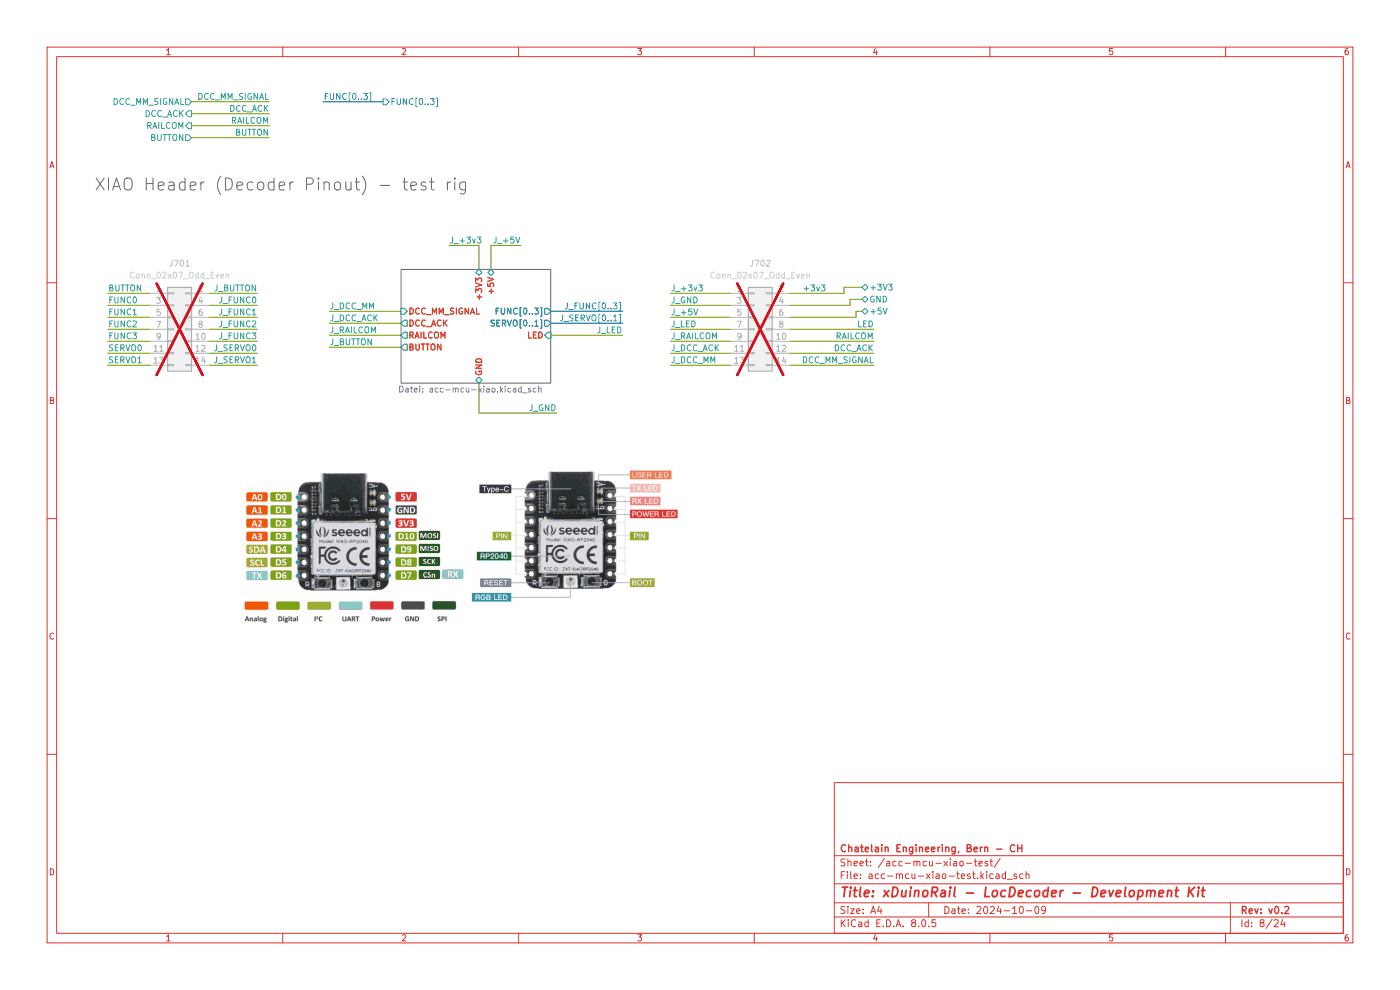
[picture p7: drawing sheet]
(kicad_sch
 (version 20231120)
 (generator "eeschema")
 (generator_version "8.0")
 (paper "A4")
 (title_block
  (title "xDuinoRail - LocDecoder - Development Kit")
  (date "2024-10-09")
  (rev "v0.2")
  (company "Chatelain Engineering, Bern - CH"))
 (lib_symbols
  (symbol "Connector_Generic:Conn_02x07_Odd_Even"
   (pin_names
    (offset 1.016) hide) (exclude_from_sim no) (in_bom yes) (on_board yes)
   (property "Reference" "J" (at 1.27 10.16 0) (effects (font (size 1.27 1.27))))
   (property "Value" "Conn_02x07_Odd_Even" (at 1.27 -10.16 0) (effects (font (size 1.27 1.27))))
   (property "Footprint" "" (at 0 0 0) (effects (font (size 1.27 1.27)) (hide yes)))
   (property "Datasheet" "~" (at 0 0 0) (effects (font (size 1.27 1.27)) (hide yes)))
   (property "Description" "Generic connector, double row, 02x07, odd/even pin numbering scheme (row 1 odd numbers, row 2 even numbers), script generated (kicad-library-utils/schlib/autogen/connector/)" (at 0 0 0) (effects (font (size 1.27 1.27)) (hide yes)))
   (symbol "Conn_02x07_Odd_Even_1_1"
    (rectangle (start -1.27 -7.493) (end 0 -7.747) (stroke (width 0.1524) (type default)) (fill (type none)))
    (rectangle (start -1.27 -4.953) (end 0 -5.207) (stroke (width 0.1524) (type default)) (fill (type none)))
    (rectangle (start -1.27 -2.413) (end 0 -2.667) (stroke (width 0.1524) (type default)) (fill (type none)))
    (rectangle (start -1.27 0.127) (end 0 -0.127) (stroke (width 0.1524) (type default)) (fill (type none)))
    (rectangle (start -1.27 2.667) (end 0 2.413) (stroke (width 0.1524) (type default)) (fill (type none)))
    (rectangle (start -1.27 5.207) (end 0 4.953) (stroke (width 0.1524) (type default)) (fill (type none)))
    (rectangle (start -1.27 7.747) (end 0 7.493) (stroke (width 0.1524) (type default)) (fill (type none)))
    (rectangle (start -1.27 8.89) (end 3.81 -8.89) (stroke (width 0.254) (type default)) (fill (type background)))
    (rectangle (start 3.81 -7.493) (end 2.54 -7.747) (stroke (width 0.1524) (type default)) (fill (type none)))
    (rectangle (start 3.81 -4.953) (end 2.54 -5.207) (stroke (width 0.1524) (type default)) (fill (type none)))
    (rectangle (start 3.81 -2.413) (end 2.54 -2.667) (stroke (width 0.1524) (type default)) (fill (type none)))
    (rectangle (start 3.81 0.127) (end 2.54 -0.127) (stroke (width 0.1524) (type default)) (fill (type none)))
    (rectangle (start 3.81 2.667) (end 2.54 2.413) (stroke (width 0.1524) (type default)) (fill (type none)))
    (rectangle (start 3.81 5.207) (end 2.54 4.953) (stroke (width 0.1524) (type default)) (fill (type none)))
    (rectangle (start 3.81 7.747) (end 2.54 7.493) (stroke (width 0.1524) (type default)) (fill (type none)))
    (pin passive line (at -5.08 7.62 0) (length 3.81) (name "Pin_1" (effects (font (size 1.27 1.27)))) (number "1" (effects (font (size 1.27 1.27)))))
    (pin passive line (at 7.62 -2.54 180) (length 3.81) (name "Pin_10" (effects (font (size 1.27 1.27)))) (number "10" (effects (font (size 1.27 1.27)))))
    (pin passive line (at -5.08 -5.08 0) (length 3.81) (name "Pin_11" (effects (font (size 1.27 1.27)))) (number "11" (effects (font (size 1.27 1.27)))))
    (pin passive line (at 7.62 -5.08 180) (length 3.81) (name "Pin_12" (effects (font (size 1.27 1.27)))) (number "12" (effects (font (size 1.27 1.27)))))
    (pin passive line (at -5.08 -7.62 0) (length 3.81) (name "Pin_13" (effects (font (size 1.27 1.27)))) (number "13" (effects (font (size 1.27 1.27)))))
    (pin passive line (at 7.62 -7.62 180) (length 3.81) (name "Pin_14" (effects (font (size 1.27 1.27)))) (number "14" (effects (font (size 1.27 1.27)))))
    (pin passive line (at 7.62 7.62 180) (length 3.81) (name "Pin_2" (effects (font (size 1.27 1.27)))) (number "2" (effects (font (size 1.27 1.27)))))
    (pin passive line (at -5.08 5.08 0) (length 3.81) (name "Pin_3" (effects (font (size 1.27 1.27)))) (number "3" (effects (font (size 1.27 1.27)))))
    (pin passive line (at 7.62 5.08 180) (length 3.81) (name "Pin_4" (effects (font (size 1.27 1.27)))) (number "4" (effects (font (size 1.27 1.27)))))
    (pin passive line (at -5.08 2.54 0) (length 3.81) (name "Pin_5" (effects (font (size 1.27 1.27)))) (number "5" (effects (font (size 1.27 1.27)))))
    (pin passive line (at 7.62 2.54 180) (length 3.81) (name "Pin_6" (effects (font (size 1.27 1.27)))) (number "6" (effects (font (size 1.27 1.27)))))
    (pin passive line (at -5.08 0 0) (length 3.81) (name "Pin_7" (effects (font (size 1.27 1.27)))) (number "7" (effects (font (size 1.27 1.27)))))
    (pin passive line (at 7.62 0 180) (length 3.81) (name "Pin_8" (effects (font (size 1.27 1.27)))) (number "8" (effects (font (size 1.27 1.27)))))
    (pin passive line (at -5.08 -2.54 0) (length 3.81) (name "Pin_9" (effects (font (size 1.27 1.27)))) (number "9" (effects (font (size 1.27 1.27))))))))
 (bus_alias "I2C"
  (members "SDA" "SCL"))
 (bus
  (pts (xy 116.84 66.04) (xy 132.08 66.04))
  (stroke (width 0) (type default)))
 (wire
  (pts (xy 31.75 64.77) (xy 22.86 64.77))
  (stroke (width 0) (type default)))
 (wire
  (pts (xy 31.75 74.93) (xy 22.86 74.93))
  (stroke (width 0) (type default)))
 (wire
  (pts (xy 101.6 52.07) (xy 101.6 57.15))
  (stroke (width 0) (type default)))
 (wire
  (pts (xy 179.07 62.23) (xy 167.64 62.23))
  (stroke (width 0) (type default)))
 (wire
  (pts (xy 167.64 72.39) (xy 185.42 72.39))
  (stroke (width 0) (type default)))
 (wire
  (pts (xy 57.15 24.13) (xy 40.64 24.13))
  (stroke (width 0) (type default)))
 (wire
  (pts (xy 154.94 74.93) (xy 142.24 74.93))
  (stroke (width 0) (type default)))
 (wire
  (pts (xy 167.64 64.77) (xy 180.34 64.77))
  (stroke (width 0) (type default)))
 (wire
  (pts (xy 154.94 69.85) (xy 142.24 69.85))
  (stroke (width 0) (type default)))
 (wire
  (pts (xy 44.45 67.31) (xy 54.61 67.31))
  (stroke (width 0) (type default)))
 (wire
  (pts (xy 31.75 69.85) (xy 22.86 69.85))
  (stroke (width 0) (type default)))
 (wire
  (pts (xy 167.64 77.47) (xy 185.42 77.47))
  (stroke (width 0) (type default)))
 (wire
  (pts (xy 154.94 72.39) (xy 142.24 72.39))
  (stroke (width 0) (type default)))
 (wire
  (pts (xy 180.34 63.5) (xy 180.34 64.77))
  (stroke (width 0) (type default)))
 (wire
  (pts (xy 182.88 66.04) (xy 181.61 66.04))
  (stroke (width 0) (type default)))
 (wire
  (pts (xy 44.45 62.23) (xy 54.61 62.23))
  (stroke (width 0) (type default)))
 (wire
  (pts (xy 101.6 87.63) (xy 118.11 87.63))
  (stroke (width 0) (type default)))
 (wire
  (pts (xy 167.64 74.93) (xy 185.42 74.93))
  (stroke (width 0) (type default)))
 (wire
  (pts (xy 44.45 74.93) (xy 54.61 74.93))
  (stroke (width 0) (type default)))
 (wire
  (pts (xy 104.14 52.07) (xy 110.49 52.07))
  (stroke (width 0) (type default)))
 (wire
  (pts (xy 40.64 29.21) (xy 57.15 29.21))
  (stroke (width 0) (type default)))
 (wire
  (pts (xy 31.75 62.23) (xy 22.86 62.23))
  (stroke (width 0) (type default)))
 (wire
  (pts (xy 154.94 67.31) (xy 142.24 67.31))
  (stroke (width 0) (type default)))
 (wire
  (pts (xy 179.07 60.96) (xy 182.88 60.96))
  (stroke (width 0) (type default)))
 (wire
  (pts (xy 44.45 69.85) (xy 54.61 69.85))
  (stroke (width 0) (type default)))
 (bus
  (pts (xy 116.84 68.58) (xy 132.08 68.58))
  (stroke (width 0) (type default)))
 (wire
  (pts (xy 69.85 68.58) (xy 85.09 68.58))
  (stroke (width 0) (type default)))
 (wire
  (pts (xy 154.94 64.77) (xy 142.24 64.77))
  (stroke (width 0) (type default)))
 (wire
  (pts (xy 57.15 21.59) (xy 40.64 21.59))
  (stroke (width 0) (type default)))
 (wire
  (pts (xy 104.14 57.15) (xy 104.14 52.07))
  (stroke (width 0) (type default)))
 (wire
  (pts (xy 31.75 67.31) (xy 22.86 67.31))
  (stroke (width 0) (type default)))
 (wire
  (pts (xy 44.45 72.39) (xy 54.61 72.39))
  (stroke (width 0) (type default)))
 (wire
  (pts (xy 167.64 69.85) (xy 185.42 69.85))
  (stroke (width 0) (type default)))
 (wire
  (pts (xy 44.45 77.47) (xy 54.61 77.47))
  (stroke (width 0) (type default)))
 (wire
  (pts (xy 69.85 73.66) (xy 85.09 73.66))
  (stroke (width 0) (type default)))
 (bus
  (pts (xy 68.58 21.59) (xy 81.28 21.59))
  (stroke (width 0) (type default)))
 (wire
  (pts (xy 179.07 60.96) (xy 179.07 62.23))
  (stroke (width 0) (type default)))
 (wire
  (pts (xy 69.85 66.04) (xy 85.09 66.04))
  (stroke (width 0) (type default)))
 (wire
  (pts (xy 85.09 71.12) (xy 69.85 71.12))
  (stroke (width 0) (type default)))
 (wire
  (pts (xy 167.64 67.31) (xy 181.61 67.31))
  (stroke (width 0) (type default)))
 (wire
  (pts (xy 95.25 52.07) (xy 101.6 52.07))
  (stroke (width 0) (type default)))
 (wire
  (pts (xy 44.45 64.77) (xy 54.61 64.77))
  (stroke (width 0) (type default)))
 (wire
  (pts (xy 142.24 62.23) (xy 154.94 62.23))
  (stroke (width 0) (type default)))
 (wire
  (pts (xy 31.75 72.39) (xy 22.86 72.39))
  (stroke (width 0) (type default)))
 (wire
  (pts (xy 181.61 66.04) (xy 181.61 67.31))
  (stroke (width 0) (type default)))
 (wire
  (pts (xy 40.64 26.67) (xy 57.15 26.67))
  (stroke (width 0) (type default)))
 (wire
  (pts (xy 101.6 81.28) (xy 101.6 87.63))
  (stroke (width 0) (type default)))
 (wire
  (pts (xy 116.84 71.12) (xy 132.08 71.12))
  (stroke (width 0) (type default)))
 (wire
  (pts (xy 180.34 63.5) (xy 182.88 63.5))
  (stroke (width 0) (type default)))
 (wire
  (pts (xy 154.94 77.47) (xy 142.24 77.47))
  (stroke (width 0) (type default)))
 (wire
  (pts (xy 31.75 77.47) (xy 22.86 77.47))
  (stroke (width 0) (type default)))
 (image
  (at 97.79 115.57)
  (scale 0.912382)
  (data))
 (text "XIAO Header (Decoder Pinout) - test rig"
  (exclude_from_sim no)
  (at 59.69 39.37 0)
  (effects (font (size 2.54 2.54))))
 (label "J_SERVO0"
  (at 54.61 74.93 180)
  (fields_autoplaced yes)
  (effects (font (size 1.27 1.27)) (justify right bottom)))
 (label "J_FUNC[0..3]"
  (at 132.08 66.04 180)
  (fields_autoplaced yes)
  (effects (font (size 1.27 1.27)) (justify right bottom)))
 (label "J_DCC_MM"
  (at 142.24 77.47 0)
  (fields_autoplaced yes)
  (effects (font (size 1.27 1.27)) (justify left bottom)))
 (label "LED"
  (at 185.42 69.85 180)
  (fields_autoplaced yes)
  (effects (font (size 1.27 1.27)) (justify right bottom)))
 (label "FUNC3"
  (at 22.86 72.39 0)
  (fields_autoplaced yes)
  (effects (font (size 1.27 1.27)) (justify left bottom)))
 (label "J_+5V"
  (at 142.24 67.31 0)
  (fields_autoplaced yes)
  (effects (font (size 1.27 1.27)) (justify left bottom)))
 (label "J_DCC_MM"
  (at 69.85 66.04 0)
  (fields_autoplaced yes)
  (effects (font (size 1.27 1.27)) (justify left bottom)))
 (label "DCC_ACK"
  (at 57.15 24.13 180)
  (fields_autoplaced yes)
  (effects (font (size 1.27 1.27)) (justify right bottom)))
 (label "+3v3"
  (at 170.18 62.23 0)
  (fields_autoplaced yes)
  (effects (font (size 1.27 1.27)) (justify left bottom)))
 (label "J_RAILCOM"
  (at 69.85 71.12 0)
  (fields_autoplaced yes)
  (effects (font (size 1.27 1.27)) (justify left bottom)))
 (label "FUNC0"
  (at 22.86 64.77 0)
  (fields_autoplaced yes)
  (effects (font (size 1.27 1.27)) (justify left bottom)))
 (label "J_FUNC2"
  (at 54.61 69.85 180)
  (fields_autoplaced yes)
  (effects (font (size 1.27 1.27)) (justify right bottom)))
 (label "FUNC1"
  (at 22.86 67.31 0)
  (fields_autoplaced yes)
  (effects (font (size 1.27 1.27)) (justify left bottom)))
 (label "J_FUNC1"
  (at 54.61 67.31 180)
  (fields_autoplaced yes)
  (effects (font (size 1.27 1.27)) (justify right bottom)))
 (label "J_LED"
  (at 142.24 69.85 0)
  (fields_autoplaced yes)
  (effects (font (size 1.27 1.27)) (justify left bottom)))
 (label "J_DCC_ACK"
  (at 142.24 74.93 0)
  (fields_autoplaced yes)
  (effects (font (size 1.27 1.27)) (justify left bottom)))
 (label "SERVO0"
  (at 22.86 74.93 0)
  (fields_autoplaced yes)
  (effects (font (size 1.27 1.27)) (justify left bottom)))
 (label "J_+5V"
  (at 110.49 52.07 180)
  (fields_autoplaced yes)
  (effects (font (size 1.27 1.27)) (justify right bottom)))
 (label "RAILCOM"
  (at 57.15 26.67 180)
  (fields_autoplaced yes)
  (effects (font (size 1.27 1.27)) (justify right bottom)))
 (label "J_FUNC0"
  (at 54.61 64.77 180)
  (fields_autoplaced yes)
  (effects (font (size 1.27 1.27)) (justify right bottom)))
 (label "J_LED"
  (at 132.08 71.12 180)
  (fields_autoplaced yes)
  (effects (font (size 1.27 1.27)) (justify right bottom)))
 (label "FUNC[0..3]"
  (at 68.58 21.59 0)
  (fields_autoplaced yes)
  (effects (font (size 1.27 1.27)) (justify left bottom)))
 (label "J_RAILCOM"
  (at 142.24 72.39 0)
  (fields_autoplaced yes)
  (effects (font (size 1.27 1.27)) (justify left bottom)))
 (label "J_+3v3"
  (at 95.25 52.07 0)
  (fields_autoplaced yes)
  (effects (font (size 1.27 1.27)) (justify left bottom)))
 (label "BUTTON"
  (at 22.86 62.23 0)
  (fields_autoplaced yes)
  (effects (font (size 1.27 1.27)) (justify left bottom)))
 (label "DCC_MM_SIGNAL"
  (at 185.42 77.47 180)
  (fields_autoplaced yes)
  (effects (font (size 1.27 1.27)) (justify right bottom)))
 (label "BUTTON"
  (at 57.15 29.21 180)
  (fields_autoplaced yes)
  (effects (font (size 1.27 1.27)) (justify right bottom)))
 (label "J_+3v3"
  (at 142.24 62.23 0)
  (fields_autoplaced yes)
  (effects (font (size 1.27 1.27)) (justify left bottom)))
 (label "J_SERVO1"
  (at 54.61 77.47 180)
  (fields_autoplaced yes)
  (effects (font (size 1.27 1.27)) (justify right bottom)))
 (label "J_GND"
  (at 142.24 64.77 0)
  (fields_autoplaced yes)
  (effects (font (size 1.27 1.27)) (justify left bottom)))
 (label "SERVO1"
  (at 22.86 77.47 0)
  (fields_autoplaced yes)
  (effects (font (size 1.27 1.27)) (justify left bottom)))
 (label "J_SERVO[0..1]"
  (at 132.08 68.58 180)
  (fields_autoplaced yes)
  (effects (font (size 1.27 1.27)) (justify right bottom)))
 (label "J_GND"
  (at 118.11 87.63 180)
  (fields_autoplaced yes)
  (effects (font (size 1.27 1.27)) (justify right bottom)))
 (label "J_BUTTON"
  (at 69.85 73.66 0)
  (fields_autoplaced yes)
  (effects (font (size 1.27 1.27)) (justify left bottom)))
 (label "RAILCOM"
  (at 185.42 72.39 180)
  (fields_autoplaced yes)
  (effects (font (size 1.27 1.27)) (justify right bottom)))
 (label "J_BUTTON"
  (at 54.61 62.23 180)
  (fields_autoplaced yes)
  (effects (font (size 1.27 1.27)) (justify right bottom)))
 (label "J_DCC_ACK"
  (at 69.85 68.58 0)
  (fields_autoplaced yes)
  (effects (font (size 1.27 1.27)) (justify left bottom)))
 (label "DCC_ACK"
  (at 185.42 74.93 180)
  (fields_autoplaced yes)
  (effects (font (size 1.27 1.27)) (justify right bottom)))
 (label "DCC_MM_SIGNAL"
  (at 57.15 21.59 180)
  (fields_autoplaced yes)
  (effects (font (size 1.27 1.27)) (justify right bottom)))
 (label "J_FUNC3"
  (at 54.61 72.39 180)
  (fields_autoplaced yes)
  (effects (font (size 1.27 1.27)) (justify right bottom)))
 (label "FUNC2"
  (at 22.86 69.85 0)
  (fields_autoplaced yes)
  (effects (font (size 1.27 1.27)) (justify left bottom)))
 (hierarchical_label "BUTTON"
  (shape input)
  (at 40.64 29.21 180)
  (fields_autoplaced yes)
  (effects (font (size 1.27 1.27)) (justify right)))
 (hierarchical_label "+5V"
  (shape bidirectional)
  (at 182.88 66.04 0)
  (fields_autoplaced yes)
  (effects (font (size 1.27 1.27)) (justify left)))
 (hierarchical_label "DCC_MM_SIGNAL"
  (shape input)
  (at 40.64 21.59 180)
  (fields_autoplaced yes)
  (effects (font (size 1.27 1.27)) (justify right)))
 (hierarchical_label "RAILCOM"
  (shape output)
  (at 40.64 26.67 180)
  (fields_autoplaced yes)
  (effects (font (size 1.27 1.27)) (justify right)))
 (hierarchical_label "GND"
  (shape bidirectional)
  (at 182.88 63.5 0)
  (fields_autoplaced yes)
  (effects (font (size 1.27 1.27)) (justify left)))
 (hierarchical_label "+3V3"
  (shape bidirectional)
  (at 182.88 60.96 0)
  (fields_autoplaced yes)
  (effects (font (size 1.27 1.27)) (justify left)))
 (hierarchical_label "FUNC[0..3]"
  (shape output)
  (at 81.28 21.59 0)
  (fields_autoplaced yes)
  (effects (font (size 1.27 1.27)) (justify left)))
 (hierarchical_label "DCC_ACK"
  (shape output)
  (at 40.64 24.13 180)
  (fields_autoplaced yes)
  (effects (font (size 1.27 1.27)) (justify right)))
 (symbol
  (lib_id "Connector_Generic:Conn_02x07_Odd_Even")
  (at 36.83 69.85 0)
  (unit 1)
  (exclude_from_sim no)
  (in_bom yes)
  (on_board yes)
  (dnp yes)
  (fields_autoplaced yes)
  (property "Reference" "J101" (at 38.1 55.88 0) (effects (font (size 1.27 1.27))))
  (property "Value" "Conn_02x07_Odd_Even" (at 38.1 58.42 0) (effects (font (size 1.27 1.27))))
  (property "Footprint" "xDuinoRail:PinHeaderJP_2x07_P2.54mm_Vertical" (at 36.83 69.85 0) (effects (font (size 1.27 1.27)) (hide yes)))
  (property "Datasheet" "~" (at 36.83 69.85 0) (effects (font (size 1.27 1.27)) (hide yes)))
  (property "Description" "Generic connector, double row, 02x07, odd/even pin numbering scheme (row 1 odd numbers, row 2 even numbers), script generated (kicad-library-utils/schlib/autogen/connector/)" (at 36.83 69.85 0) (effects (font (size 1.27 1.27)) (hide yes)))
  (pin "10")
  (pin "14")
  (pin "1")
  (pin "11")
  (pin "12")
  (pin "13")
  (pin "9")
  (pin "3")
  (pin "4")
  (pin "7")
  (pin "6")
  (pin "5")
  (pin "8")
  (pin "2")
  (instances (project "acc-mcu-xiao-test" (path "" (reference "J101") (unit 1))) (project "" (path "" (reference "J701") (unit 1)))))
 (symbol
  (lib_id "Connector_Generic:Conn_02x07_Odd_Even")
  (at 160.02 69.85 0)
  (unit 1)
  (exclude_from_sim no)
  (in_bom yes)
  (on_board yes)
  (dnp yes)
  (fields_autoplaced yes)
  (property "Reference" "J102" (at 161.29 55.88 0) (effects (font (size 1.27 1.27))))
  (property "Value" "Conn_02x07_Odd_Even" (at 161.29 58.42 0) (effects (font (size 1.27 1.27))))
  (property "Footprint" "xDuinoRail:PinHeaderJP_2x07_P2.54mm_Vertical" (at 160.02 69.85 0) (effects (font (size 1.27 1.27)) (hide yes)))
  (property "Datasheet" "~" (at 160.02 69.85 0) (effects (font (size 1.27 1.27)) (hide yes)))
  (property "Description" "Generic connector, double row, 02x07, odd/even pin numbering scheme (row 1 odd numbers, row 2 even numbers), script generated (kicad-library-utils/schlib/autogen/connector/)" (at 160.02 69.85 0) (effects (font (size 1.27 1.27)) (hide yes)))
  (pin "10")
  (pin "14")
  (pin "1")
  (pin "11")
  (pin "12")
  (pin "13")
  (pin "9")
  (pin "3")
  (pin "4")
  (pin "7")
  (pin "6")
  (pin "5")
  (pin "8")
  (pin "2")
  (instances (project "acc-mcu-xiao-test" (path "" (reference "J102") (unit 1))) (project "xDuinoRail-Accessory-Dev" (path "" (reference "J702") (unit 1)))))
 (sheet
  (at 85.09 57.15)
  (size 31.75 24.13)
  (fields_autoplaced yes)
  (stroke (width 0.1524) (type solid))
  (fill (color 0 0 0 0.0000))
  (property "Sheetname" "acc-mcu-xiao" (at 85.09 56.4384 0) (effects (font (size 1.27 1.27)) (justify left bottom) (hide yes)))
  (property "Sheetfile" "acc-mcu-xiao.kicad_sch" (at 85.09 81.8646 0) (effects (font (size 1.27 1.27)) (justify left top)))
  (pin "GND" bidirectional (at 101.6 81.28 270) (effects (font (size 1.27 1.27)) (justify left)))
  (pin "SERVO[0..1]" output (at 116.84 68.58 0) (effects (font (size 1.27 1.27)) (justify right)))
  (pin "LED" input (at 116.84 71.12 0) (effects (font (size 1.27 1.27)) (justify right)))
  (pin "FUNC[0..3]" output (at 116.84 66.04 0) (effects (font (size 1.27 1.27)) (justify right)))
  (pin "+3V3" bidirectional (at 101.6 57.15 90) (effects (font (size 1.27 1.27)) (justify right)))
  (pin "+5V" bidirectional (at 104.14 57.15 90) (effects (font (size 1.27 1.27)) (justify right)))
  (pin "DCC_MM_SIGNAL" input (at 85.09 66.04 180) (effects (font (size 1.27 1.27)) (justify left)))
  (pin "BUTTON" output (at 85.09 73.66 180) (effects (font (size 1.27 1.27)) (justify left)))
  (pin "DCC_ACK" output (at 85.09 68.58 180) (effects (font (size 1.27 1.27)) (justify left)))
  (pin "RAILCOM" output (at 85.09 71.12 180) (effects (font (size 1.27 1.27)) (justify left)))
  (instances (project "xDuinoRail-Accessory-Dev" (path ""
    (page "18"))) (project "acc-mcu-xiao-test" (path ""
    (page "2")))))
 (sheet_instances
  (path ""
   (page "1"))))
